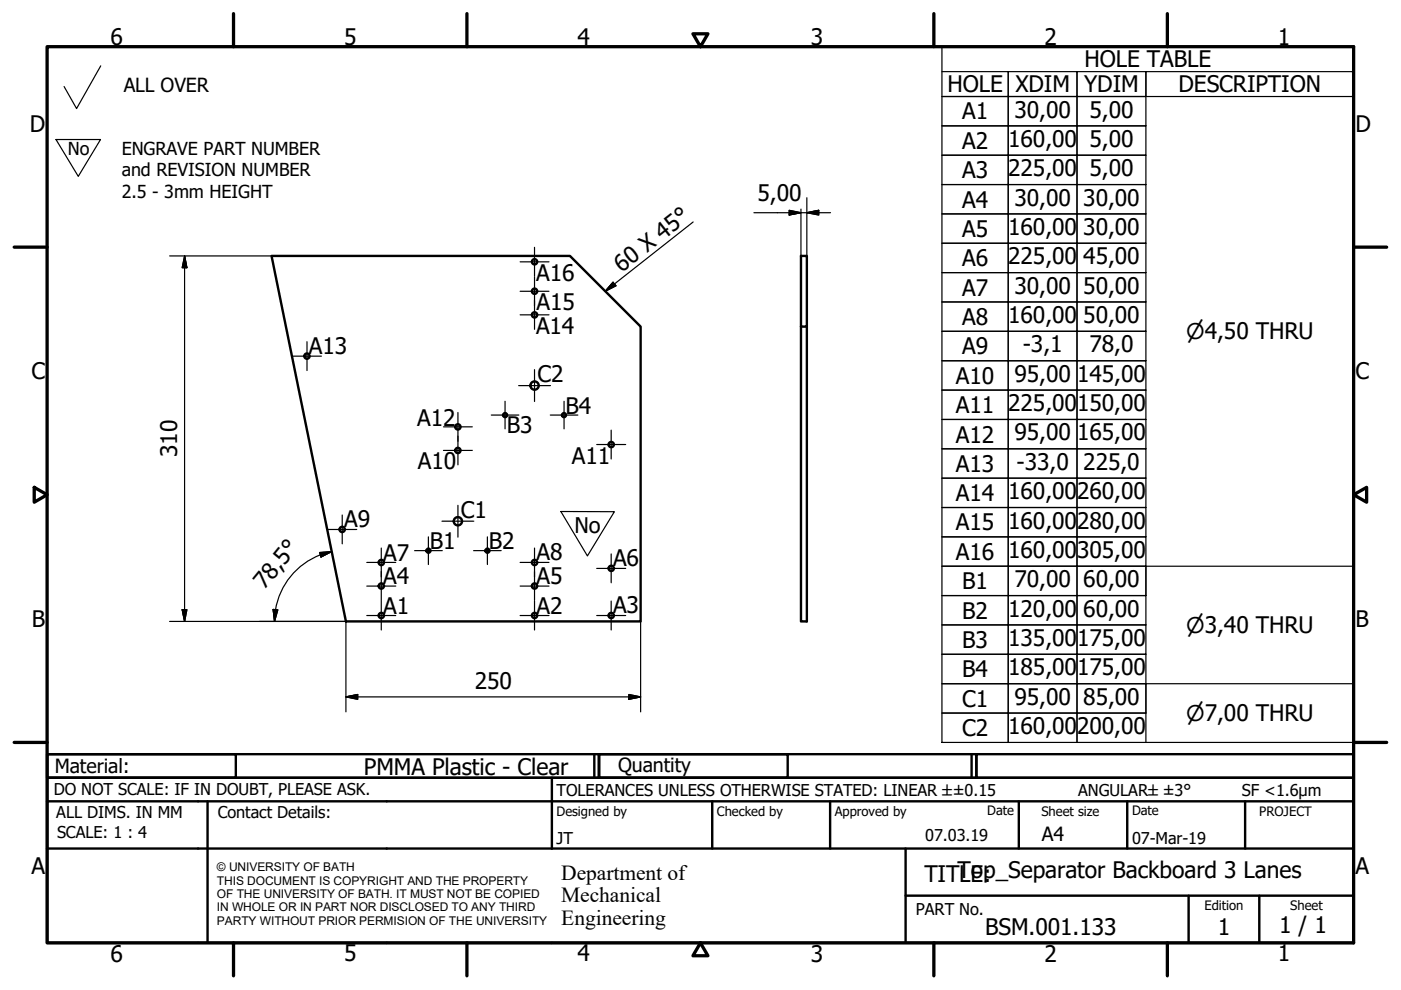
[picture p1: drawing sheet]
<svg xmlns="http://www.w3.org/2000/svg" width="297mm" height="210mm" viewBox="0 0 297 210" stroke-linecap="round" stroke-linejoin="round" font-family="sans-serif">
<!-- layer: Visible (ISO) -->
<g fill="none" stroke="#000" stroke-width=".51">
<path d="M57.6 54.3h63.2l15 15v62.5h-62.5zM169.8 54.3h1.3v15h-1.3zM169.8 69.3v62.5h1.3v-62.5"/>
<circle cx="113.3" cy="55.5" r=".56"/>
<circle cx="65.1" cy="75.5" r=".56"/>
<circle cx="113.3" cy="66.8" r=".56"/>
<circle cx="113.3" cy="61.7" r=".56"/>
<circle cx="97.1" cy="95.5" r=".56"/>
<circle cx="97.1" cy="90.5" r=".56"/>
<circle cx="107.1" cy="88" r=".43"/>
<circle cx="113.3" cy="81.7" r=".88"/>
<circle cx="119.6" cy="88" r=".43"/>
<circle cx="129.6" cy="94.3" r=".56"/>
<circle cx="72.5" cy="112.3" r=".56"/>
<circle cx="80.8" cy="119.3" r=".56"/>
<circle cx="90.8" cy="116.8" r=".43"/>
<circle cx="97.1" cy="110.5" r=".88"/>
<circle cx="103.3" cy="116.8" r=".43"/>
<circle cx="113.3" cy="119.3" r=".56"/>
<circle cx="80.8" cy="124.3" r=".56"/>
<circle cx="80.8" cy="130.5" r=".56"/>
<circle cx="113.3" cy="124.3" r=".56"/>
<circle cx="113.3" cy="130.5" r=".56"/>
<circle cx="129.6" cy="120.5" r=".56"/>
<circle cx="129.6" cy="130.5" r=".56"/>
</g>
<!-- layer: Border (ISO) -->
<g fill="none" stroke="#000" stroke-width=".7">
<path d="M10 9.9h277v190h-277zM49.5 2.9v7M99 2.9v7M146.9 7.2h3.2l-1.6 2.7zM198 2.9v7M247.5 2.9v7M3 52.4h7M287 52.4h7M7.3 103.3l2.7 1.6-2.7 1.6zM287 104.9l2.8-1.6v3.2zM3 157.4h7M287 157.4h7"/>
<path d="M49.5 199.9v7M99 199.9v7M148.5 199.9l1.6 2.7h-3.2zM198 199.9v7M247.5 199.9v7"/>
</g>
<!-- layer: Title (ISO) -->
<g fill="none" stroke="#000" stroke-width=".51">
<path d="M10 159.9h40v5h-40zM10 159.9h117v5h-117zM126 159.9v5M127 159.9h40v5h-40zM127 159.9h80v5h-80zM206 159.9v5M207 159.9h80v5h-80zM10 169.9v-5h277v5M10 169.9h277v30h-277zM10 179.9h277M44 169.9v30M117 164.9v15"/>
<path d="M151 169.9v10M176 169.9v10M192 179.9v20M216 169.9v10M239 169.9v10M264 169.9v10M192 189.9h95M252 189.9v10M267 189.9v10"/>
</g>
<!-- layer: Sketch Geometry (ISO) -->
<path d="M21.4 14l-5.2 9-2.6-4.7M11.9 29.6h9.4l-4.7 7.8zM118.9 108.5h11.4l-5.8 9.4z" fill="none" stroke="#000" stroke-width=".25"/>
<path d="M124.5 127.3h.1" fill="none" stroke="#fff" stroke-width=".21"/>
<!-- layer: Symbol (ISO) -->
<g fill="none" stroke="#000" stroke-width=".25">
<path d="M199.7 15.2h14.1v5.3h-14.1h14.1v6.2h-14.1h14.1v6.2h-14.1h14.1v6.2h-14.1h14.1v6.3h-14.1h14.1v6.2h-14.1h14.1v6.2h-14.1h14.1v6.2h-14.1h14.1v6.2h-14.1h14.1v6.3h-14.1h14.1v6.2h-14.1h14.1v6.2h-14.1h14.1v6.3h-14.1h14.1v6.2h-14.1h14.1v6.2h-14.1h14.1v6.2h-14.1h14.1v6.3h-14.1h14.1v6.2h-14.1h14.1v6.2h-14.1h14.1v6.2h-14.1h14.1v6.3h-14.1h14.1v6.2h-14.1h14.1v6.2v-6.2h14.5v6.2v-6.2h14.7v6.2M199.7 9.9h87.3v147.5h-87.3zM213.8 15.2h14.5v5.3h-14.5zM228.3 15.2h14.7v5.3h-14.7zM287 15.2h-44v5.3h44M213.8 20.5h14.5v6.2h-14.5zM213.8 26.7h14.5v6.2h-14.5zM213.8 32.9h14.5v6.2h-14.5zM213.8 39.1h14.5v6.3h-14.5zM228.3 20.5h14.7v6.2h-14.7zM228.3 26.7h14.7v6.2h-14.7zM228.3 32.9h14.7v6.2h-14.7z"/>
<path d="M228.3 39.1h14.7v6.3h-14.7zM147 47.1l-18.7 14.7 2.3-1.2-.3-.4M213.8 45.4h14.5v6.2h-14.5zM213.8 51.6h14.5v6.2h-14.5zM213.8 57.8h14.5v6.2h-14.5zM228.3 45.4h14.7v6.2h-14.7zM228.3 51.6h14.7v6.2h-14.7zM228.3 57.8h14.7v6.2h-14.7zM129.6 60.3l-1.3 1.5M213.8 64h14.5v6.2h-14.5zM213.8 70.2h14.5v6.3h-14.5zM213.8 76.5h14.5v6.2h-14.5z"/>
<path d="M228.3 64h14.7v6.2h-14.7zM228.3 70.2h14.7v6.3h-14.7zM228.3 76.5h14.7v6.2h-14.7zM213.8 82.7h14.5v6.2h-14.5zM213.8 88.9h14.5v6.3h-14.5zM213.8 95.2h14.5v6.2h-14.5zM228.3 82.7h14.7v6.2h-14.7zM228.3 88.9h14.7v6.3h-14.7zM228.3 95.2h14.7v6.2h-14.7zM213.8 101.4h14.5v6.2h-14.5zM213.8 107.6h14.5v6.2h-14.5zM213.8 113.8h14.5v6.3h-14.5z"/>
<path d="M228.3 101.4h14.7v6.2h-14.7zM228.3 107.6h14.7v6.2h-14.7zM228.3 113.8h14.7v6.3h-14.7zM213.8 120.1h14.5v6.2h-14.5zM213.8 126.3h14.5v6.2h-14.5zM213.8 132.5h14.5v6.2h-14.5zM213.8 138.7h14.5v6.3h-14.5zM228.3 120.1h14.7v6.2h-14.7zM228.3 126.3h14.7v6.2h-14.7zM228.3 132.5h14.7v6.2h-14.7zM228.3 138.7h14.7v6.3h-14.7zM243 126.3v-6.2h44v6.2"/>
<path d="M213.8 145h14.5v6.2h-14.5zM228.3 145h14.7v6.2h-14.7zM243 151.2v-6.2h44v6.2"/>
</g>
<!-- layer: Center Mark (ISO) -->
<g fill="none" stroke="#000" stroke-width=".25">
<path d="M110.3 55.5h6.1M113.3 52.4v6.2M113.3 58.7v6.1M62 75.5h6.1M65.1 72.4v6.2M110.3 61.8h6.1M110.3 66.8h6.1M113.3 63.7v6.1M113.3 78.4v6.7M94 95.5h6.1M94 90.5h6.1M97.1 92.4v6.2"/>
<path d="M97.1 87.5v6.1M104.2 88h5.8M107.1 85.1v5.8M110 81.8h6.7M116.7 88h5.8M119.6 85.1v5.8M126.5 94.2h6.2M129.6 91.2v6.1M69.5 112.3h6.1M72.6 109.2v6.1M77.8 119.2h6.1M80.8 116.2v6.1"/>
<path d="M87.9 116.7h5.9M90.8 113.8v5.9M93.7 110.5h6.8M97.1 107.1v6.8M100.4 116.7h5.9M103.3 113.8v5.9M110.3 119.2h6.1M113.3 116.2v6.1M129.6 117.4v6.2M77.8 130.5h6.1M77.8 124.3h6.1M80.8 127.4v6.2"/>
<path d="M80.8 121.2v6.1M110.3 130.5h6.1M110.3 124.3h6.1M113.3 127.4v6.2M113.3 121.2v6.1M126.5 120.5h6.2M126.5 130.5h6.2M129.6 127.4v6.2"/>
</g>
<!-- layer: Dimension (ISO) -->
<g fill="none" stroke="#000" stroke-width=".25">
<path d="M36 54.3h21.6M39.1 54.3l.5 2.5h-1zM39.1 54.3v77.5M159.9 45.1h16.2M167.3 44.6l2.5 .5-2.5 .5zM169.8 44.3v10M171.1 45.1l2.5-.5v1zM171.1 41.9v12.4M67.8 117.2l2.5-.3-2.2 1.2zM67.9 117.6a15.1 15.1 0 0 0-9.7 14.2M70.3 116.9l-2.4 .7M36 131.8h37.3v19.1"/>
<path d="M38.6 129.3h1l-.5 2.5zM57.9 129.2l1 .1-.7 2.5zM135.8 131.8v19.1M73.3 147.8l2.5-.6v1.1zM73.3 147.8h62.5M133.3 147.2l2.5 .6-2.5 .5z"/>
</g>
<g fill="#000" stroke="#000" stroke-width=".25">
<path d="M39.1 54.3l.5 2.5zM39.1 54.3l.5 2.5h-1zM167.3 45.6l2.5-.5zM167.3 44.6l2.5 .5-2.5 .5zM171.1 45.1l2.5-.5zM171.1 45.1l2.5-.5v1zM68.1 118.1l2.2-1.2zM67.8 117.2l2.5-.3-2.2 1.2zM38.6 129.3l.5 2.5zM38.6 129.3h1l-.5 2.5zM57.9 129.2l.3 2.6zM57.9 129.2l1 .1-.7 2.5z"/>
<path d="M73.3 147.8l2.5-.6zM73.3 147.8l2.5-.6v1.1zM133.3 148.3l2.5-.5zM133.3 147.2l2.5 .6-2.5 .5z"/>
</g>
<!-- layer: Symbol (ISO) -->
<path d="M130 59.8l-1.7 2zM130 59.8l.6 .8-2.3 1.2z" fill="#000" stroke="#000" stroke-width=".25"/>
<g font-size="4.8">
<text x="23.4" y="9.5">6</text>
<text x="72.9" y="9.5">5</text>
<text x="122.4" y="9.5">4</text>
<text x="171.9" y="9.5">3</text>
<text x="221.4" y="9.5">2</text>
<text x="270.9" y="9.5">1</text>
<text x="229.9" y="14.3">HOLE TABLE</text>
<text x="200.9" y="19.6">HOLE</text>
<text x="215.3" y="19.6">XDIM</text>
<text x="229.9" y="19.6">YDIM</text>
<text x="249.9" y="19.6">DESCRIPTION</text>
<text x="6.3" y="27.9">D</text>
<text x="204" y="25.3">A1</text>
<text x="215.1" y="24.9">30,00</text>
<text x="231" y="24.9">5,00</text>
<text x="287.4" y="27.9">D</text>
<text x="204" y="31.6">A2</text>
<text x="213.8" y="31.2">160,00</text>
<text x="231" y="31.2">5,00</text>
<text x="204" y="37.8">A3</text>
<text x="213.8" y="37.4">225,00</text>
<text x="231" y="37.4">5,00</text>
<text x="160.6" y="42.7">5,00</text>
<text x="204" y="44">A4</text>
<text x="215.1" y="43.6">30,00</text>
<text x="229.7" y="43.6">30,00</text>
<text x="204" y="50.2">A5</text>
<text x="213.8" y="49.8">160,00</text>
<text x="229.7" y="49.8">30,00</text>
<text x="113.7" y="59.5">A16</text>
<text x="131.9" y="57.9" transform="rotate(-38 131.9 57.9)">60 X 45°</text>
<text x="204" y="56.4">A6</text>
<text x="213.8" y="56">225,00</text>
<text x="229.7" y="56">45,00</text>
<text x="113.7" y="65.7">A15</text>
<text x="204" y="62.7">A7</text>
<text x="215.1" y="62.3">30,00</text>
<text x="229.7" y="62.3">50,00</text>
<text x="113.6" y="70.7">A14</text>
<text x="204" y="68.9">A8</text>
<text x="213.8" y="68.5">160,00</text>
<text x="229.7" y="68.5">50,00</text>
<text x="65.5" y="75">A13</text>
<text x="204" y="75.1">A9</text>
<text x="216.8" y="74.7">-3,1</text>
<text x="231" y="74.7">78,0</text>
<text x="6.7" y="80.4">C</text>
<text x="114" y="81.1">C2</text>
<text x="202.7" y="81.3">A10</text>
<text x="215.1" y="80.9">95,00</text>
<text x="228.3" y="80.9">145,00</text>
<text x="287.4" y="80.4">C</text>
<text x="119.9" y="87.7">B4</text>
<text x="202.7" y="87.6">A11</text>
<text x="213.8" y="87.2">225,00</text>
<text x="228.3" y="87.2">150,00</text>
<text x="88.5" y="90.2">A12</text>
<text x="107.5" y="91.8">B3</text>
<text x="202.7" y="93.8">A12</text>
<text x="215.1" y="93.4">95,00</text>
<text x="228.3" y="93.4">165,00</text>
<text x="37.5" y="96.9" transform="rotate(-90 37.5 96.9)">310</text>
<text x="88.6" y="99.5">A10</text>
<text x="121.2" y="98.3">A11</text>
<text x="202.7" y="100">A13</text>
<text x="215.5" y="99.6">-33,0</text>
<text x="229.7" y="99.6">225,0</text>
<text x="202.7" y="106.2">A14</text>
<text x="213.8" y="105.8">160,00</text>
<text x="228.3" y="105.8">260,00</text>
<text x="73" y="111.8">A9</text>
<text x="97.7" y="109.8">C1</text>
<text x="202.7" y="112.4">A15</text>
<text x="213.8" y="112.1">160,00</text>
<text x="228.3" y="112.1">280,00</text>
<text x="81.2" y="118.9">A7</text>
<text x="91.1" y="116.5">B1</text>
<text x="103.6" y="116.5">B2</text>
<text x="113.7" y="118.8">A8</text>
<text x="202.7" y="118.7">A16</text>
<text x="213.8" y="118.3">160,00</text>
<text x="228.3" y="118.3">305,00</text>
<text x="56.1" y="125.2" transform="rotate(-51 56.1 125.2)">78,5°</text>
<text x="81.2" y="123.9">A4</text>
<text x="113.7" y="123.8">A5</text>
<text x="130" y="120">A6</text>
<text x="204" y="124.9">B1</text>
<text x="215.1" y="124.5">70,00</text>
<text x="229.7" y="124.5">60,00</text>
<text x="81.2" y="130.1">A1</text>
<text x="113.7" y="130.1">A2</text>
<text x="130" y="130">A3</text>
<text x="204" y="131.2">B2</text>
<text x="213.8" y="130.7">120,00</text>
<text x="229.7" y="130.7">60,00</text>
<text x="6.8" y="132.9">B</text>
<text x="204" y="137.4">B3</text>
<text x="213.8" y="137">135,00</text>
<text x="228.3" y="137">175,00</text>
<text x="287.4" y="132.9">B</text>
<text x="204" y="143.6">B4</text>
<text x="213.8" y="143.2">185,00</text>
<text x="228.3" y="143.2">175,00</text>
<text x="100.6" y="146.1">250</text>
<text x="204" y="149.8">C1</text>
<text x="215.1" y="149.4">95,00</text>
<text x="229.7" y="149.4">85,00</text>
<text x="213.8" y="155.7">160,00</text>
<text x="228.3" y="155.7">200,00</text>
<text x="204" y="156.1">C2</text>
<text x="77.2" y="164.2">PMMA Plastic - Clear</text>
<text x="6.7" y="185.4">A</text>
<text x="287.4" y="185.4">A</text>
<text x="196" y="187">TITTop_Separator Backboard 3 Lanes</text>
<text x="203.4" y="187">LE:</text>
<text x="271.2" y="197.9">1 / 1</text>
<text x="23.4" y="203.9">6</text>
<text x="72.9" y="203.8">5</text>
<text x="122.4" y="203.8">4</text>
<text x="171.9" y="203.9">3</text>
<text x="208.9" y="198.2">BSM.001.133</text>
<text x="221.4" y="203.9">2</text>
<text x="258.2" y="198.2">1</text>
<text x="270.9" y="203.8">1</text>
</g>
<g font-size="4.6">
<text x="251.5" y="71.9">⌀4,50 THRU</text>
<text x="121.8" y="112.9">No</text>
<text x="251.5" y="134.2">⌀3,40 THRU</text>
<text x="251.5" y="152.9">⌀7,00 THRU</text>
<text x="119" y="186.5">Department of</text>
<text x="119" y="191.3">Mechanical</text>
<text x="119" y="196">Engineering</text>
</g>
<g font-size="4.1">
<text x="26.2" y="19.4">ALL OVER</text>
<text x="11.6" y="163.9">Material:</text>
<text x="131" y="163.7">Quantity</text>
<text x="220.9" y="178.4">A4</text>
</g>
<g font-size="3.8">
<text x="14.4" y="32.9">No</text>
<text x="25.8" y="32.8">ENGRAVE PART NUMBER</text>
<text x="25.8" y="37.4">and REVISION NUMBER</text>
<text x="25.8" y="41.9">2.5 - 3mm HEIGHT</text>
</g>
<g font-size="3.5">
<text x="11.4" y="168.5">DO NOT SCALE: IF IN DOUBT, PLEASE ASK.</text>
<text x="11.9" y="173.5">ALL DIMS. IN MM</text>
<text x="46.2" y="173.5">Contact Details:</text>
<text x="118" y="168.8">TOLERANCES UNLESS OTHERWISE STATED: LINEAR ±±0.15</text>
<text x="228.6" y="168.8">ANGULAR±±3°</text>
<text x="263.3" y="168.8">SF &lt;1.6µm</text>
<text x="12.1" y="177.6">SCALE: 1 : 4</text>
<text x="118" y="178.9">JT</text>
<text x="196.2" y="178.3">07.03.19</text>
<text x="240" y="178.9">07-Mar-19</text>
<text x="194.2" y="194.1">PART No.</text>
</g>
<g font-size="2.8">
<text x="118" y="173">Designed by</text>
<text x="152" y="173">Checked by</text>
<text x="177" y="173">Approved by</text>
<text x="209.3" y="172.9">Date</text>
<text x="220.8" y="173">Sheet size</text>
<text x="240" y="172.9">Date</text>
<text x="267" y="172.9">PROJECT</text>
<text x="255.4" y="193">Edition</text>
<text x="273.6" y="193">Sheet</text>
</g>
<g font-size="2.5">
<text x="46" y="184.7">© UNIVERSITY OF BATH</text>
<text x="46" y="187.6">THIS DOCUMENT IS COPYRIGHT AND THE PROPERTY</text>
<text x="46" y="190.4">OF THE UNIVERSITY OF BATH. IT MUST NOT BE COPIED</text>
<text x="46" y="193.2">IN WHOLE OR IN PART NOR DISCLOSED TO ANY THIRD</text>
<text x="46" y="196.1">PARTY WITHOUT PRIOR PERMISION OF THE UNIVERSITY</text>
</g>
</svg>
